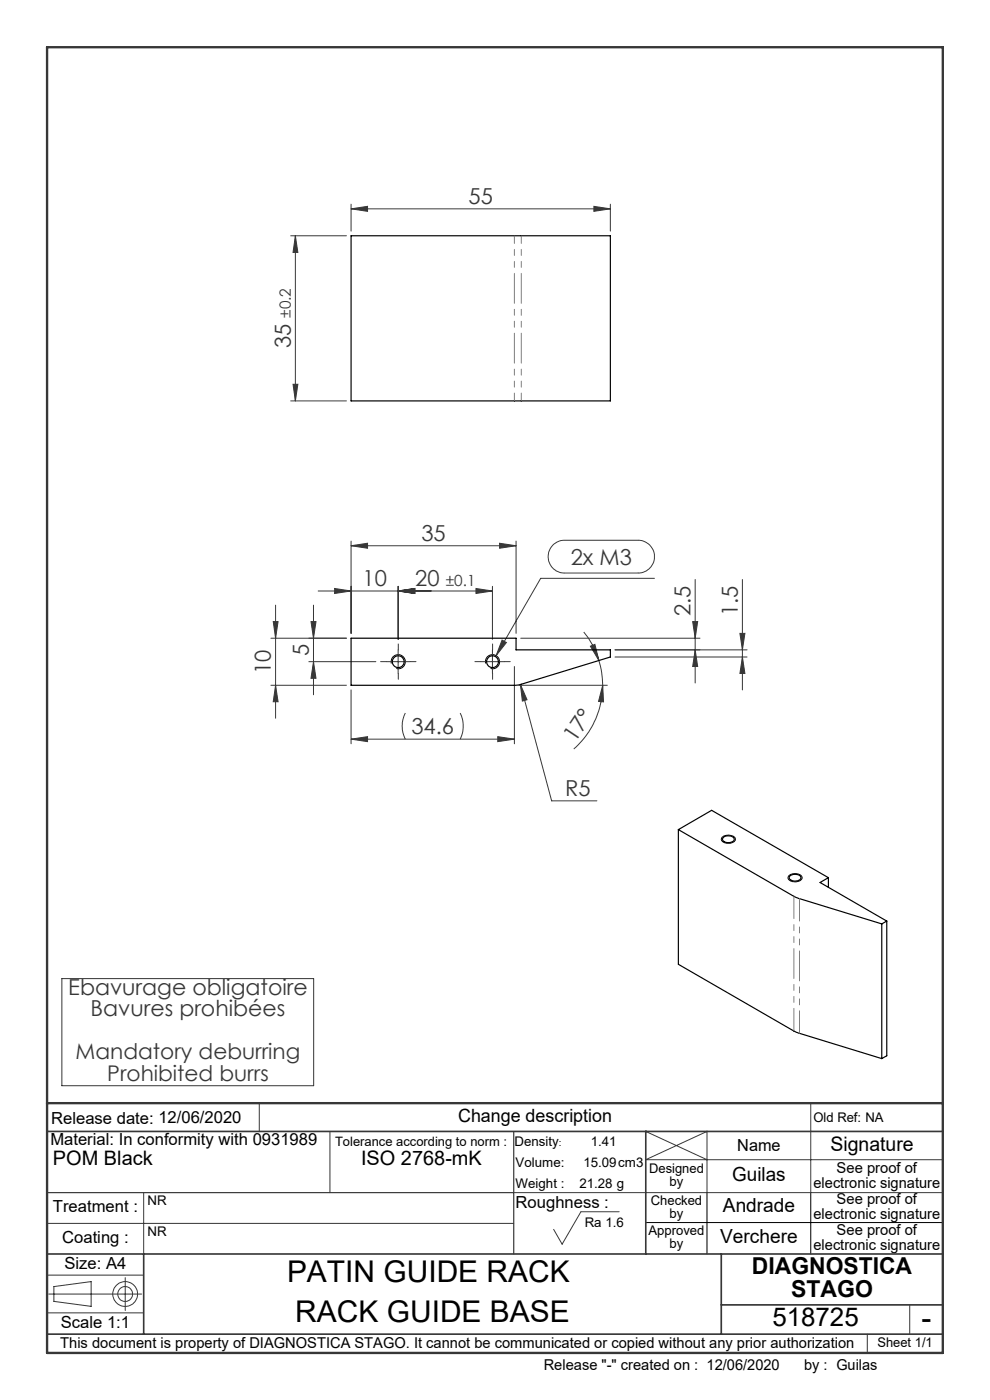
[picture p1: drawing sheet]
<svg xmlns="http://www.w3.org/2000/svg" width="210mm" height="297mm" viewBox="0 0 210 297" stroke-linecap="round" stroke-linejoin="round" font-family="sans-serif">
<g fill="none" stroke="#373737" stroke-width=".21">
<path d="M61.7 50h11.8M62.7 50v35.1M62.7 50l.5 3.5h-1zM74.5 44.3l3.5-.5v1zM74.5 43.3v5.7M74.5 44.3h55M126 43.8l3.5 .5-3.5 .5zM129.5 43.3v5.7M61.7 85.1h11.8M62.2 81.5h1l-.5 3.6zM74.5 115.8l3.5-.6v1.1zM74.5 114.8v19.6"/>
<path d="M74.5 115.8h35M106 115.2l3.5 .6-3.5 .5zM109.5 114.8v19.6M117.3 115.6l.5-.4a3.1 3.1 0 0 1 2-.6h15.5a3.5 3.5 0 0 1 3.5 3.5 3.5 3.5 0 0 1-3.5 3.5h-15.5a3.5 3.5 0 0 1-3.3-2.2 3.5 3.5 0 0 1 .8-3.8zM57.5 135.4h16M58 131.9h1l-.5 3.5zM58.5 128.4v24M66 131.9h1l-.5 3.5zM66.5 128.4v19M67.5 125.4h37M71 124.8l3.5 .6-3.5 .5zM84.5 137.9v5"/>
<path d="M84.5 125.4l3.5-.6v1.1zM84.5 124.4v11.2M101 124.8l3.5 .6-3.5 .5zM104.5 124.4v11.2M104.5 137.9v5M106.5 135.8l.9 .5-2.2 2.8zM110.5 135.4h38M123.8 134.1a16.8 16.8 0 0 1 3.2 6M125.2 137.1l1-.4 .8 3.4zM130.5 139.4h28M130.5 137.9h28M138.8 122.7h-24.1l-9.5 16.4"/>
<path d="M146.9 131.9h1.1l-.5 3.5zM147.5 137.9l.5 3.5h-1.1zM147.5 122.9v22M157 134.4h1l-.5 3.5zM157.5 122.9v23.5M157.5 139.4l.5 3.5h-1zM57.5 145.4h16M58.5 145.4l.5 3.5h-1zM65.5 140.4h14.2M66.5 140.4l.5 3.5h-1zM74.5 156.8l3.5-.5v1zM74.5 146.4v11.4"/>
<path d="M74.5 156.8h34.6M82 140.4h5M86 151.3a6.1 6.1 0 0 0 0 5.5M97.6 151.3a6.4 6.4 0 0 1 0 5.5M102 140.4h5M105.6 156.3l3.5 .5-3.5 .5zM109.1 141.4v16.4M110.1 145.4h18.7M110.4 145.2l1.4 3.2-1 .3zM110.4 145.2l6.6 24.7h9.6M127 140.1a18.3 18.3 0 0 1 .8 5.3M127.8 145.4l.2 3.5-1-.1z"/>
<path d="M127.8 145.4a17.8 17.8 0 0 1-6.1 13.5M13.1 207.6h53.4v22.7h-53.4zM55 234v6M137.1 239.8l-.1 .2 13 6M172 234v19M10 259.5h99M30.5 253v13M70 240v13M109 253h91M131.3 257.1h-8.1l-4 6.8-1.8-3.1M200 246h-63l13-6v13M10 278.5h20.5"/>
<path d="M10 270.5h20.5M10.3 274.5h19.8M11.4 272.9l7.9-1v5.2l-7.9-1zM26.6 271v7M193 276.8v6.2M184 283v4"/>
<circle cx="26.5" cy="274.5" r="1.58"/>
<circle cx="26.5" cy="274.5" r="2.63"/>
</g>
<path d="M83 140.8a1.5 1.5 0 0 1 1.3-1.9 1.5 1.5 0 0 1 1.6 1.6 1.5 1.5 0 0 1-1.8 1.3M103 140.8a1.5 1.5 0 0 1 1.3-1.9 1.5 1.5 0 0 1 1.6 1.6 1.5 1.5 0 0 1-1.8 1.3M153.2 177.6a1.97 1.97 0 0 1 2.8 .3 1 1 0 0 1-1.3 1h-.3a.99 .99 0 0 1-1.3-1.2zM167.3 185.8a1.89 1.89 0 0 1 2.8 .3 1.43 1.43 0 0 1-1.9 .9l-.6-.2a.63 .63 0 0 1-.3-1zM137 259.4h63M150 253v13M172 253v13" fill="none" stroke="#000" stroke-width=".21"/>
<path d="M10 253h99M109 240v26" fill="none" stroke="#373737" stroke-width=".25"/>
<path d="M10 240h190M137 240v26M10 266h190M30.5 266v17M153 266v17M153 276.8h47M10 283h190" fill="none" stroke="#373737" stroke-width=".35"/>
<path d="M10 10h190v277h-190zM10 234h190" fill="none" stroke="#373737" stroke-width=".5"/>
<path d="M84.5 137.9v-1.3M104.5 137.9v-1.3M82 140.4h-1.3M84.5 142.9v1.2M87 140.4h1.2M102 140.4h-1.3M104.5 142.9v1.2M107 140.4h1.2" fill="none" stroke="#373737" stroke-width=".21" stroke-dasharray="30.5 1.3 1.3 1.3"/>
<g fill="#373737">
<path d="M74.5 44.3l3.5-.5v1zM126 43.8l3.5 .5-3.5 .5zM74.5 115.8l3.5-.6v1.1zM106 115.2l3.5 .6-3.5 .5zM110.4 145.2l.4 3.5 1-.3zM84.5 125.4l3.5-.6v1.1zM101 124.8l3.5 .6-3.5 .5zM71 124.8l3.5 .6-3.5 .5zM84.5 125.4l3.5-.6v1.1zM74.5 156.8l3.5-.5v1zM105.6 156.3l3.5 .5-3.5 .5zM106.5 135.8l-1.3 3.3 2.2-2.8z"/>
<path d="M127.8 145.4l.2 3.5-1-.1zM125.2 137.1l1-.4 .8 3.4z"/>
<path d="M157.5 139.4l.5 3.5h-1zM157 134.4h1l-.5 3.5zM66.5 140.4l.5 3.5h-1zM66 131.9h1l-.5 3.5z"/>
<path d="M62.7 50l.5 3.5h-1zM62.2 81.5h1l-.5 3.6zM58 131.9h1l-.5 3.5zM58.5 145.4l.5 3.5h-1zM146.9 131.9h1.1l-.5 3.5zM147.5 137.9l.5 3.5h-1.1z"/>
</g>
<g fill="none" stroke="#000" stroke-width=".25">
<path d="M74.5 50h55v35.1h-55zM74.5 135.4h35v2.5h20v1.5l-19.7 5.9-35.3 .1zM143.9 176l25 14.4 18.1 5.6M143.9 176v28.6l25 14.4 18.1 5.6M143.9 176l7.1-4.1 24.7 14.3M153.4 177.7a1.48 1.48 0 0 1 2.4 .4 1.48 1.48 0 0 1-2.6-.1zM167.7 185.7a1.67 1.67 0 0 1 2.2 .4 1.37 1.37 0 0 1-2.1 .6 .55 .55 0 0 1-.4-.5 .55 .55 0 0 1 .3-.5zM175.7 186.2l-1.7 1 14.1 8.2M175.7 186.2v2M187 196v28.6M188.1 195.4l-1.1 .6M188.1 195.4v28.6l-1.1 .6"/>
<circle cx="84.5" cy="140.4" r="1.24"/>
<circle cx="104.5" cy="140.4" r="1.24"/>
</g>
<path d="M109.1 50v35M110.6 50v35" fill="none" stroke="#808080" stroke-width=".21" stroke-dasharray="6.3 1.3 1.3 1.3 1.3 1.3" stroke-dashoffset="4.7"/>
<path d="M168.4 190.1v28.6M169.6 190.6v28.6" fill="none" stroke="#808080" stroke-width=".21" stroke-dasharray="6.3 1.3 1.3 1.3 1.3 1.3" stroke-dashoffset="1.6"/>
<g font-size="6.3">
<text x="60.9" y="272">PATIN GUIDE RACK</text>
<text x="62.6" y="280.5">RACK GUIDE BASE</text>
<text x="195.4" y="281.6">-</text>
</g>
<text font-size="5.5" x="163.8" y="281.3">518725</text>
<g font-size="4.9">
<text x="159.5" y="270.3">DIAGNOSTICA</text>
<text x="167.8" y="275.2">STAGO</text>
</g>
<g font-size="4.7" fill="#373737">
<text x="99.4" y="43.3">55</text>
<text x="61.7" y="73.9" transform="rotate(-90 61.7 73.9)">35</text>
<text x="89.4" y="114.8">35</text>
<text x="121.1" y="119.8">2x M3</text>
<text x="76.9" y="124.3">10</text>
<text x="88.1" y="124.3">20</text>
<text x="146.5" y="130.7" transform="rotate(-90 146.5 130.7)">2.5</text>
<text x="156.5" y="130.7" transform="rotate(-90 156.5 130.7)">1.5</text>
<text x="57.5" y="142.9" transform="rotate(-90 57.5 142.9)">10</text>
<text x="65.5" y="139.2" transform="rotate(-90 65.5 139.2)">5</text>
<text x="87.3" y="155.8">34.6</text>
<text x="122" y="157.7" transform="rotate(-56 122 157.7)">17°</text>
<text x="119.9" y="168.9">R5</text>
<text x="14.5" y="211.1">Ebavurage obligatoire</text>
<text x="19.2" y="215.6">Bavures prohibées</text>
</g>
<g font-size="4.6" fill="#373737">
<text x="16" y="224.7">Mandatory deburring</text>
<text x="22.7" y="229.3">Prohibited burrs</text>
</g>
<g font-size="4.2">
<text x="176.2" y="244.2">Signature</text>
<text x="11.2" y="247.1">POM Black</text>
<text x="76.6" y="247.1">ISO 2768-mK</text>
</g>
<g font-size="4.1">
<text x="155.3" y="250.5">Guilas</text>
<text x="153.4" y="257.2">Andrade</text>
<text x="152.8" y="263.7">Verchere</text>
</g>
<text font-size="3.9" x="97.2" y="238.1">Change description</text>
<g font-size="3.5">
<text x="10.9" y="238.4">Release date: 12/06/2020</text>
<text x="10.7" y="242.8">Material: In conformity with 0931989</text>
<text x="156.4" y="244.2">Name</text>
<text x="11.2" y="257.2">Treatment :</text>
<text x="109.4" y="256.3">Roughness :</text>
<text x="13.2" y="263.7">Coating :</text>
<text x="13.7" y="269.2">Size: A4</text>
<text x="12.9" y="281.7">Scale 1:1</text>
</g>
<g font-size="3.3" fill="#373737">
<text x="61.7" y="67.4" transform="rotate(-90 61.7 67.4)">±0.2</text>
<text x="94.6" y="124.4">±0.1</text>
</g>
<g font-size="3.2">
<text x="172.6" y="252">electronic signature</text>
<text x="177.5" y="248.8">See proof of</text>
<text x="177.5" y="255.5">See proof of</text>
<text x="172.6" y="258.6">electronic signature</text>
<text x="177.5" y="261.9">See proof of</text>
<text x="172.6" y="265.1">electronic signature</text>
<text x="12.8" y="285.9">This document is property of DIAGNOSTICA STAGO. It cannot be communicated or copied without any prior authorization</text>
<text x="115.3" y="290.6">Release &quot;-&quot; created on : 12/06/2020</text>
<text x="170.5" y="290.6">by : Guilas</text>
</g>
<g font-size="2.8">
<text x="172.6" y="238.1">Old Ref: NA</text>
<text x="109.1" y="243">Density</text>
<text x="125.3" y="243">1.41</text>
<text x="109.4" y="247.5">Volume:</text>
<text x="123.7" y="247.5">15.09cm3</text>
<text x="137.7" y="248.9">Designed</text>
<text x="142" y="251.7">by</text>
<text x="31.3" y="255.7">NR</text>
<text x="109.4" y="252.1">Weight :</text>
<text x="122.9" y="252.1">21.28 g</text>
<text x="138" y="255.5">Checked</text>
<text x="31.3" y="262.3">NR</text>
<text x="124" y="260.3">Ra 1.6</text>
<text x="137.6" y="262">Approved</text>
<text x="142" y="258.4">by</text>
<text x="142" y="264.8">by</text>
<text x="186.1" y="285.8">Sheet 1/1</text>
</g>
<text font-size="2.7" x="71.1" y="243.1">Tolerance according to norm :</text>
<text font-size="2.1" x="118.5" y="243">:</text>
</svg>
